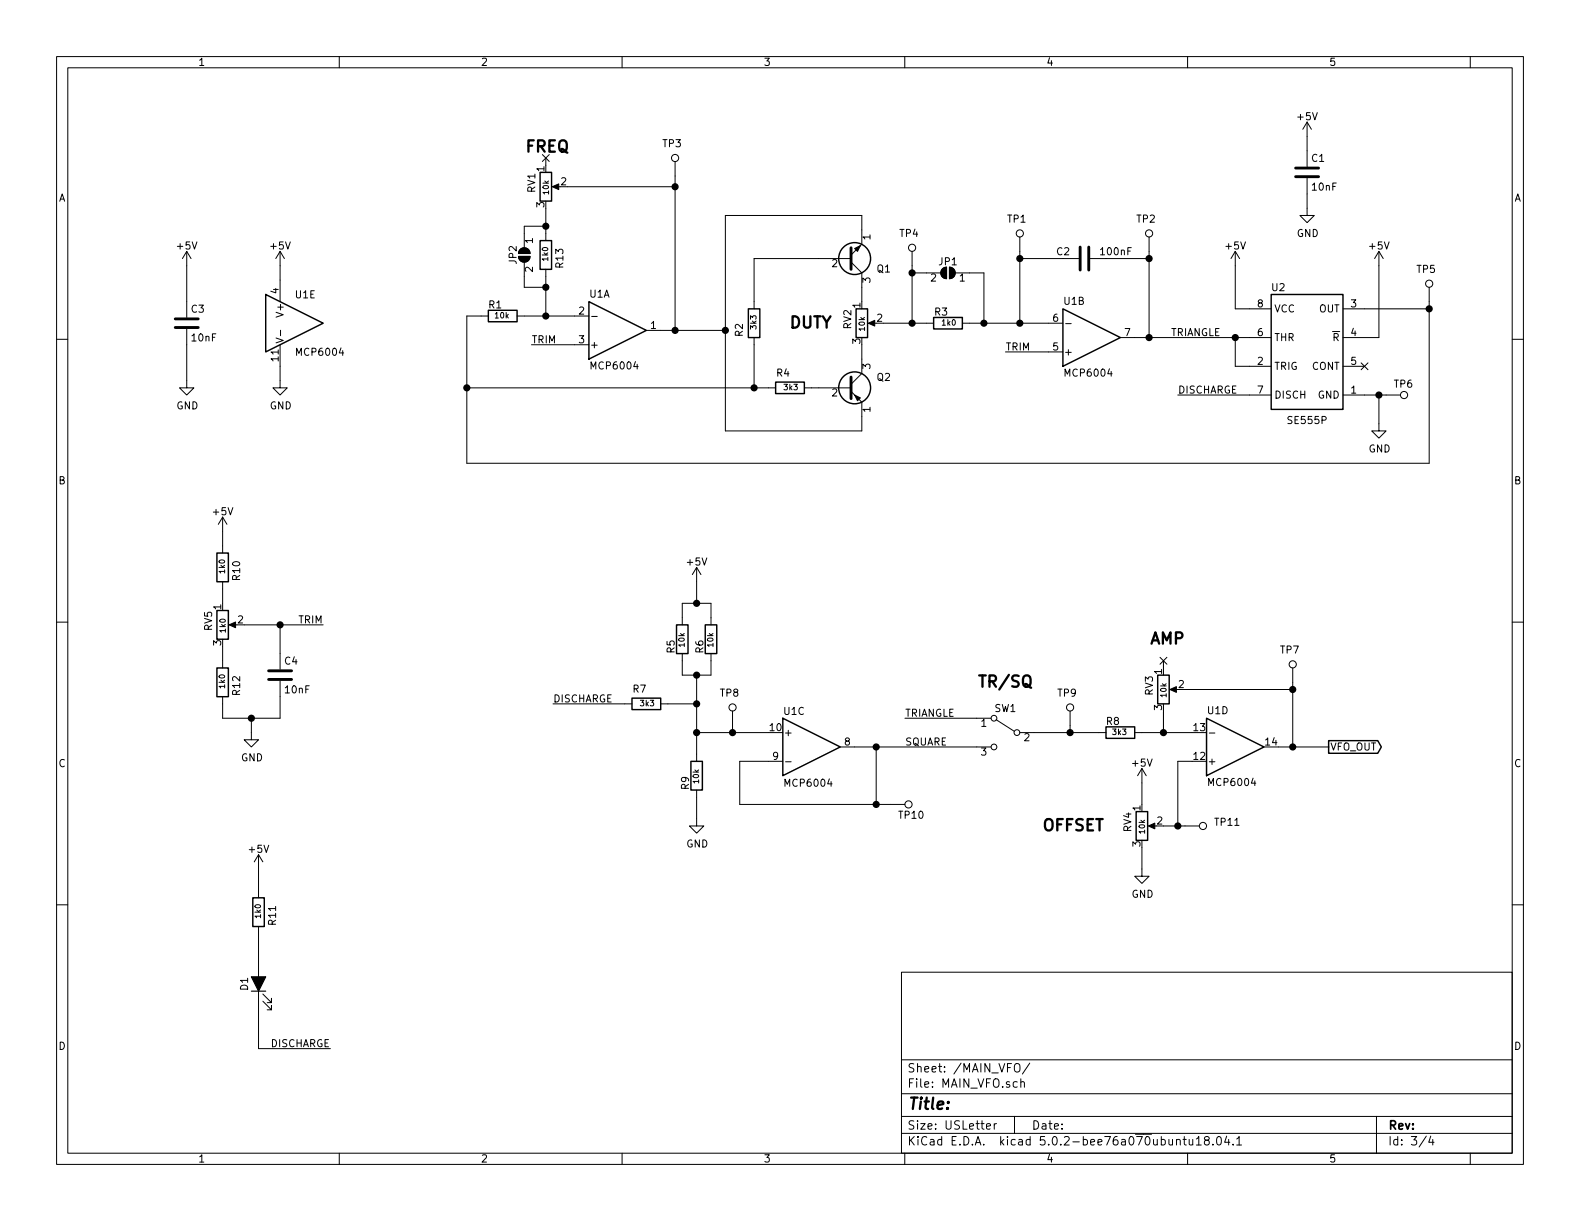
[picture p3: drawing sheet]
EESchema Schematic File Version 4
LIBS:synth-cache
EELAYER 26 0
EELAYER END
$Descr USLetter 11000 8500
encoding utf-8
Sheet 2 4
Title ""
Date ""
Rev ""
Comp ""
Comment1 ""
Comment2 ""
Comment3 ""
Comment4 ""
$EndDescr
Wire Wire Line
	8000 1800 7700 1800
$Comp
L Device:R R?
U 1 1
P 5250 2250
AR Path="/5E4A00FF/5E78F55B" Ref="R?"  Part="1" 
AR Path="/5E4A013A/5E78F55B" Ref="R2"  Part="1" 
AR Path="/5E826FFF/5E78F55B" Ref="R?"  Part="1" 
F 0 "R2" V 5350 2150 50  0000 L CNN
F 1 "3k3" V 5250 2200 39  0000 L CNN
F 2 "Resistor_THT:R_Axial_DIN0207_L6.3mm_D2.5mm_P10.16mm_Horizontal" V 5180 2250 50  0001 C CNN
F 3 "~" H 5250 2250 50  0001 C CNN
	1    5250 2250
	-1   0    0    -1  
$EndComp
$Comp
L Device:R R?
U 1 1
P 5500 2700
AR Path="/5E4A00FF/5E78F562" Ref="R?"  Part="1" 
AR Path="/5E4A013A/5E78F562" Ref="R4"  Part="1" 
AR Path="/5E826FFF/5E78F562" Ref="R?"  Part="1" 
F 0 "R4" V 5600 2600 50  0000 L CNN
F 1 "3k3" V 5500 2650 39  0000 L CNN
F 2 "Resistor_THT:R_Axial_DIN0207_L6.3mm_D2.5mm_P10.16mm_Horizontal" V 5430 2700 50  0001 C CNN
F 3 "~" H 5500 2700 50  0001 C CNN
	1    5500 2700
	0    1    -1   0   
$EndComp
Wire Wire Line
	6850 2250 7100 2250
Wire Wire Line
	6850 1900 6850 2250
Wire Wire Line
	6750 1900 6850 1900
Wire Wire Line
	6350 2250 6450 2250
Wire Wire Line
	6350 1900 6350 2250
Wire Wire Line
	6450 1900 6350 1900
Connection ~ 6350 2250
Wire Wire Line
	5100 5100 5350 5100
$Comp
L custom:PTH_1_mm TP?
U 1 1
P 5100 4900
AR Path="/5E4A00FF/5E78F57F" Ref="TP?"  Part="1" 
AR Path="/5E4A013A/5E78F57F" Ref="TP8"  Part="1" 
AR Path="/5E826FFF/5E78F57F" Ref="TP?"  Part="1" 
F 0 "TP8" V 5200 4850 50  0000 L BNN
F 1 "PTH_1_mm" V 5250 4700 50  0001 L BNN
F 2 "custom:TestPoint_THTPad_D2.0mm_Drill1.0mm" H 4900 4650 50  0001 L BNN
F 3 "" H 5100 5000 50  0001 L BNN
	1    5100 4900
	0    -1   -1   0   
$EndComp
Wire Wire Line
	5100 5050 5100 5100
$Comp
L custom:PTH_1_mm TP?
U 1 1
P 6350 5600
AR Path="/5E69BAF5/5E78F588" Ref="TP?"  Part="1" 
AR Path="/5E4A00E6/5E78F588" Ref="TP?"  Part="1" 
AR Path="/5E4A00FF/5E78F588" Ref="TP?"  Part="1" 
AR Path="/5E4A013A/5E78F588" Ref="TP10"  Part="1" 
AR Path="/5E826FFF/5E78F588" Ref="TP?"  Part="1" 
F 0 "TP10" H 6250 5650 50  0000 L BNN
F 1 "PTH_1_mm" H 6200 5500 50  0001 L BNN
F 2 "custom:TestPoint_THTPad_D2.0mm_Drill1.0mm" H 6150 5350 50  0001 L BNN
F 3 "" H 6350 5700 50  0001 L BNN
	1    6350 5600
	1    0    0    1   
$EndComp
Wire Wire Line
	5150 5300 5350 5300
Text Notes 6800 4800 0    79   ~ 16
TR/SQ
Wire Wire Line
	6100 5200 6800 5200
Wire Wire Line
	6100 5600 5150 5600
Wire Wire Line
	6100 5200 6100 5600
Connection ~ 6100 5200
Wire Wire Line
	5950 5200 6100 5200
Connection ~ 5100 5100
Wire Wire Line
	4850 5100 5100 5100
Text Notes 6300 5200 0    50   ~ 0
SQUARE
Wire Wire Line
	4850 5100 4850 5250
Connection ~ 4850 5100
Text Label 3850 4900 0    50   ~ 0
DISCHARGE
Wire Wire Line
	4350 4900 3850 4900
Text Label 8200 2750 0    50   ~ 0
DISCHARGE
Wire Wire Line
	8700 2750 8200 2750
Wire Wire Line
	4850 4900 4850 5100
Connection ~ 4850 4900
Wire Wire Line
	4850 4900 4650 4900
$Comp
L power:GND #PWR?
U 1 1
P 4850 5700
AR Path="/5E78F5D0" Ref="#PWR?"  Part="1" 
AR Path="/5E4A00E6/5E78F5D0" Ref="#PWR?"  Part="1" 
AR Path="/5E4A00FF/5E78F5D0" Ref="#PWR?"  Part="1" 
AR Path="/5E4A013A/5E78F5D0" Ref="#PWR014"  Part="1" 
AR Path="/5E826FFF/5E78F5D0" Ref="#PWR?"  Part="1" 
F 0 "#PWR014" H 4850 5450 50  0001 C CNN
F 1 "GND" H 4855 5527 50  0000 C CNN
F 2 "" H 4850 5700 50  0001 C CNN
F 3 "" H 4850 5700 50  0001 C CNN
	1    4850 5700
	1    0    0    -1  
$EndComp
Wire Wire Line
	4850 5550 4850 5700
Wire Wire Line
	4750 4300 4750 4200
$Comp
L Device:R R?
U 1 1
P 4500 4900
AR Path="/5E4A00FF/5E78F5D8" Ref="R?"  Part="1" 
AR Path="/5E4A013A/5E78F5D8" Ref="R7"  Part="1" 
AR Path="/5E826FFF/5E78F5D8" Ref="R?"  Part="1" 
F 0 "R7" V 4600 4800 50  0000 L CNN
F 1 "3k3" V 4500 4850 39  0000 L CNN
F 2 "Resistor_THT:R_Axial_DIN0207_L6.3mm_D2.5mm_P10.16mm_Horizontal" V 4430 4900 50  0001 C CNN
F 3 "~" H 4500 4900 50  0001 C CNN
	1    4500 4900
	0    1    -1   0   
$EndComp
$Comp
L Device:R R?
U 1 1
P 4850 5400
AR Path="/5E4A00FF/5E78F5DF" Ref="R?"  Part="1" 
AR Path="/5E4A013A/5E78F5DF" Ref="R9"  Part="1" 
AR Path="/5E826FFF/5E78F5DF" Ref="R?"  Part="1" 
F 0 "R9" V 4925 5400 50  0000 L CNN
F 1 "10k" V 4850 5350 39  0000 L CNN
F 2 "Resistor_THT:R_Axial_DIN0207_L6.3mm_D2.5mm_P10.16mm_Horizontal" V 4780 5400 50  0001 C CNN
F 3 "~" H 4850 5400 50  0001 C CNN
	1    4850 5400
	-1   0    0    1   
$EndComp
$Comp
L power:+5V #PWR?
U 1 1
P 4850 4050
AR Path="/5E4A00FF/5E78F5ED" Ref="#PWR?"  Part="1" 
AR Path="/5E4A013A/5E78F5ED" Ref="#PWR010"  Part="1" 
AR Path="/5E826FFF/5E78F5ED" Ref="#PWR?"  Part="1" 
F 0 "#PWR010" H 4850 3900 50  0001 C CNN
F 1 "+5V" H 4850 4190 50  0000 C CNN
F 2 "" H 4850 4050 50  0001 C CNN
F 3 "" H 4850 4050 50  0001 C CNN
	1    4850 4050
	1    0    0    -1  
$EndComp
$Comp
L custom:PTH_1_mm TP?
U 1 1
P 9000 4600
AR Path="/5E4A00FF/5E78F5F3" Ref="TP?"  Part="1" 
AR Path="/5E4A013A/5E78F5F3" Ref="TP7"  Part="1" 
AR Path="/5E826FFF/5E78F5F3" Ref="TP?"  Part="1" 
F 0 "TP7" V 9100 4550 50  0000 L BNN
F 1 "PTH_1_mm" V 9150 4400 50  0001 L BNN
F 2 "custom:TestPoint_THTPad_D2.0mm_Drill1.0mm" H 8800 4350 50  0001 L BNN
F 3 "" H 9000 4700 50  0001 L BNN
	1    9000 4600
	0    -1   -1   0   
$EndComp
$Comp
L custom:PTH_1_mm TP?
U 1 1
P 8400 5750
AR Path="/5E69BAF5/5E78F5FA" Ref="TP?"  Part="1" 
AR Path="/5E4A00E6/5E78F5FA" Ref="TP?"  Part="1" 
AR Path="/5E4A00FF/5E78F5FA" Ref="TP?"  Part="1" 
AR Path="/5E4A013A/5E78F5FA" Ref="TP11"  Part="1" 
AR Path="/5E826FFF/5E78F5FA" Ref="TP?"  Part="1" 
F 0 "TP11" H 8450 5750 50  0000 L BNN
F 1 "PTH_1_mm" H 8250 5650 50  0001 L BNN
F 2 "custom:TestPoint_THTPad_D2.0mm_Drill1.0mm" H 8200 5500 50  0001 L BNN
F 3 "" H 8400 5850 50  0001 L BNN
	1    8400 5750
	1    0    0    -1  
$EndComp
$Comp
L custom:PTH_1_mm TP?
U 1 1
P 4700 1075
AR Path="/5E4A00FF/5E78F601" Ref="TP?"  Part="1" 
AR Path="/5E4A013A/5E78F601" Ref="TP3"  Part="1" 
AR Path="/5E826FFF/5E78F601" Ref="TP?"  Part="1" 
F 0 "TP3" V 4800 1025 50  0000 L BNN
F 1 "PTH_1_mm" V 4850 875 50  0001 L BNN
F 2 "custom:TestPoint_THTPad_D2.0mm_Drill1.0mm" H 4500 825 50  0001 L BNN
F 3 "" H 4700 1175 50  0001 L BNN
	1    4700 1075
	0    -1   -1   0   
$EndComp
$Comp
L custom:PTH_1_mm TP?
U 1 1
P 6350 1700
AR Path="/5E4A00FF/5E78F608" Ref="TP?"  Part="1" 
AR Path="/5E4A013A/5E78F608" Ref="TP4"  Part="1" 
AR Path="/5E826FFF/5E78F608" Ref="TP?"  Part="1" 
F 0 "TP4" V 6450 1650 50  0000 L BNN
F 1 "PTH_1_mm" V 6500 1500 50  0001 L BNN
F 2 "custom:TestPoint_THTPad_D2.0mm_Drill1.0mm" H 6150 1450 50  0001 L BNN
F 3 "" H 6350 1800 50  0001 L BNN
	1    6350 1700
	0    -1   -1   0   
$EndComp
$Comp
L custom:PTH_1_mm TP?
U 1 1
P 7100 1600
AR Path="/5E4A00FF/5E78F60F" Ref="TP?"  Part="1" 
AR Path="/5E4A013A/5E78F60F" Ref="TP1"  Part="1" 
AR Path="/5E826FFF/5E78F60F" Ref="TP?"  Part="1" 
F 0 "TP1" V 7200 1550 50  0000 L BNN
F 1 "PTH_1_mm" V 7250 1400 50  0001 L BNN
F 2 "custom:TestPoint_THTPad_D2.0mm_Drill1.0mm" H 6900 1350 50  0001 L BNN
F 3 "" H 7100 1700 50  0001 L BNN
	1    7100 1600
	0    -1   -1   0   
$EndComp
Wire Wire Line
	3250 3225 3250 2700
Wire Wire Line
	9950 3225 3250 3225
Wire Wire Line
	3800 1925 3800 2000
Wire Wire Line
	4000 2200 3800 2200
Connection ~ 3800 2200
Wire Wire Line
	3800 2200 3650 2200
Wire Wire Line
	9100 1350 9100 1450
$Comp
L power:GND #PWR?
U 1 1
P 9100 1450
AR Path="/5E78F61E" Ref="#PWR?"  Part="1" 
AR Path="/5E4A00E6/5E78F61E" Ref="#PWR?"  Part="1" 
AR Path="/5E4A00FF/5E78F61E" Ref="#PWR?"  Part="1" 
AR Path="/5E4A013A/5E78F61E" Ref="#PWR02"  Part="1" 
AR Path="/5E826FFF/5E78F61E" Ref="#PWR?"  Part="1" 
F 0 "#PWR02" H 9100 1200 50  0001 C CNN
F 1 "GND" H 9105 1277 50  0000 C CNN
F 2 "" H 9100 1450 50  0001 C CNN
F 3 "" H 9100 1450 50  0001 C CNN
	1    9100 1450
	1    0    0    -1  
$EndComp
$Comp
L power:+5V #PWR?
U 1 1
P 9100 950
AR Path="/5E4A00FF/5E78F624" Ref="#PWR?"  Part="1" 
AR Path="/5E4A013A/5E78F624" Ref="#PWR01"  Part="1" 
AR Path="/5E826FFF/5E78F624" Ref="#PWR?"  Part="1" 
F 0 "#PWR01" H 9100 800 50  0001 C CNN
F 1 "+5V" H 9100 1090 50  0000 C CNN
F 2 "" H 9100 950 50  0001 C CNN
F 3 "" H 9100 950 50  0001 C CNN
	1    9100 950 
	1    0    0    -1  
$EndComp
Wire Wire Line
	9100 1050 9100 950 
Wire Wire Line
	1300 2400 1300 2650
$Comp
L power:GND #PWR?
U 1 1
P 1300 2650
AR Path="/5E78F634" Ref="#PWR?"  Part="1" 
AR Path="/5E4A00E6/5E78F634" Ref="#PWR?"  Part="1" 
AR Path="/5E4A00FF/5E78F634" Ref="#PWR?"  Part="1" 
AR Path="/5E4A013A/5E78F634" Ref="#PWR07"  Part="1" 
AR Path="/5E826FFF/5E78F634" Ref="#PWR?"  Part="1" 
F 0 "#PWR07" H 1300 2400 50  0001 C CNN
F 1 "GND" H 1305 2477 50  0000 C CNN
F 2 "" H 1300 2650 50  0001 C CNN
F 3 "" H 1300 2650 50  0001 C CNN
	1    1300 2650
	1    0    0    -1  
$EndComp
$Comp
L power:+5V #PWR?
U 1 1
P 1300 1850
AR Path="/5E4A00FF/5E9B1FC4" Ref="#PWR?"  Part="1" 
AR Path="/5E4A013A/5E9B1FC4" Ref="#PWR03"  Part="1" 
AR Path="/5E826FFF/5E9B1FC4" Ref="#PWR?"  Part="1" 
F 0 "#PWR03" H 1300 1700 50  0001 C CNN
F 1 "+5V" H 1300 1990 50  0000 C CNN
F 2 "" H 1300 1850 50  0001 C CNN
F 3 "" H 1300 1850 50  0001 C CNN
	1    1300 1850
	1    0    0    -1  
$EndComp
Wire Wire Line
	1300 2100 1300 1850
Wire Wire Line
	9650 2750 9600 2750
$Comp
L custom:PTH_1_mm TP?
U 1 1
P 9800 2750
AR Path="/5E69BAF5/5E78F64A" Ref="TP?"  Part="1" 
AR Path="/5E4A00E6/5E78F64A" Ref="TP?"  Part="1" 
AR Path="/5E4A00FF/5E78F64A" Ref="TP?"  Part="1" 
AR Path="/5E4A013A/5E78F64A" Ref="TP6"  Part="1" 
AR Path="/5E826FFF/5E78F64A" Ref="TP?"  Part="1" 
F 0 "TP6" H 9700 2800 50  0000 L BNN
F 1 "PTH_1_mm" H 9650 2650 50  0001 L BNN
F 2 "custom:TestPoint_THTPad_D2.0mm_Drill1.0mm" H 9600 2500 50  0001 L BNN
F 3 "" H 9800 2850 50  0001 L BNN
	1    9800 2750
	1    0    0    -1  
$EndComp
Connection ~ 6350 1900
Wire Wire Line
	6350 1850 6350 1900
Wire Wire Line
	8250 5750 8200 5750
Wire Wire Line
	9500 2150 9950 2150
$Comp
L custom:PTH_1_mm TP?
U 1 1
P 8000 1600
AR Path="/5E4A00FF/5E78F655" Ref="TP?"  Part="1" 
AR Path="/5E4A013A/5E78F655" Ref="TP2"  Part="1" 
AR Path="/5E826FFF/5E78F655" Ref="TP?"  Part="1" 
F 0 "TP2" V 8100 1550 50  0000 L BNN
F 1 "PTH_1_mm" V 8150 1400 50  0001 L BNN
F 2 "custom:TestPoint_THTPad_D2.0mm_Drill1.0mm" H 7800 1350 50  0001 L BNN
F 3 "" H 8000 1700 50  0001 L BNN
	1    8000 1600
	0    -1   -1   0   
$EndComp
Text GLabel 9250 5200 2    50   Output ~ 0
VFO_OUT
Wire Wire Line
	5250 2700 5350 2700
Wire Wire Line
	5650 2700 5700 2700
Text Notes 8000 4500 0    79   ~ 16
AMP
Wire Wire Line
	3250 2200 3350 2200
Connection ~ 5250 2700
Wire Wire Line
	3250 2700 5250 2700
$Comp
L Device:R R?
U 1 1
P 7800 5100
AR Path="/5E4A00FF/5E78F672" Ref="R?"  Part="1" 
AR Path="/5E4A013A/5E78F672" Ref="R8"  Part="1" 
AR Path="/5E826FFF/5E78F672" Ref="R?"  Part="1" 
F 0 "R8" V 7875 5100 50  0000 L CNN
F 1 "3k3" V 7800 5050 39  0000 L CNN
F 2 "Resistor_THT:R_Axial_DIN0207_L6.3mm_D2.5mm_P10.16mm_Horizontal" V 7730 5100 50  0001 C CNN
F 3 "~" H 7800 5100 50  0001 C CNN
	1    7800 5100
	0    -1   -1   0   
$EndComp
Wire Wire Line
	9000 5200 9250 5200
Wire Wire Line
	6300 5000 6800 5000
Text Label 6300 5000 0    50   ~ 0
TRIANGLE
$Comp
L Switch:SW_SPDT SW?
U 1 1
P 7000 5100
AR Path="/5E4A00FF/5E78F67C" Ref="SW?"  Part="1" 
AR Path="/5E4A013A/5E78F67C" Ref="SW1"  Part="1" 
AR Path="/5E826FFF/5E78F67C" Ref="SW?"  Part="1" 
F 0 "SW1" H 7000 5270 50  0000 C CNN
F 1 "SW_SPDT" H 7000 4900 50  0001 C CNN
F 2 "custom:OS102011MS2QN1" H 7000 5100 50  0001 C CNN
F 3 "" H 7000 5100 50  0001 C CNN
	1    7000 5100
	-1   0    0    -1  
$EndComp
Wire Wire Line
	9000 4750 9000 4800
Wire Wire Line
	9000 4800 9000 5200
Connection ~ 9000 4800
Wire Wire Line
	8250 4800 9000 4800
Connection ~ 9000 5200
Wire Wire Line
	8900 5200 9000 5200
NoConn ~ 8100 4600
Wire Wire Line
	8100 4650 8100 4600
Wire Wire Line
	8100 5100 7950 5100
Wire Wire Line
	8100 4950 8100 5100
$Comp
L Device:R_POT RV?
U 1 1
P 8100 4800
AR Path="/5E4A00FF/5E78F68D" Ref="RV?"  Part="1" 
AR Path="/5E4A013A/5E78F68D" Ref="RV3"  Part="1" 
AR Path="/5E826FFF/5E78F68D" Ref="RV?"  Part="1" 
F 0 "RV3" V 8000 4900 50  0000 R CNN
F 1 "10k" V 8100 4850 39  0000 R CNN
F 2 "Potentiometer_THT:Potentiometer_Bourns_PTV09A-1_Single_Vertical" H 8100 4800 50  0001 C CNN
F 3 "~" H 8100 4800 50  0001 C CNN
	1    8100 4800
	1    0    0    -1  
$EndComp
Connection ~ 8100 5100
Wire Wire Line
	8300 5100 8100 5100
Text Notes 7250 5800 0    79   ~ 16
OFFSET
Text Notes 5800 2300 2    79   ~ 16
DUTY
Text Notes 3650 1075 0    79   ~ 16
FREQ
Wire Wire Line
	8200 5300 8300 5300
Wire Wire Line
	8200 5750 8200 5300
Connection ~ 8200 5750
Wire Wire Line
	8100 5750 8200 5750
Wire Wire Line
	7950 5600 7950 5450
Wire Wire Line
	7950 6050 7950 5900
$Comp
L power:GND #PWR?
U 1 1
P 7950 6050
AR Path="/5E78F6A0" Ref="#PWR?"  Part="1" 
AR Path="/5E4A00E6/5E78F6A0" Ref="#PWR?"  Part="1" 
AR Path="/5E4A00FF/5E78F6A0" Ref="#PWR?"  Part="1" 
AR Path="/5E4A013A/5E78F6A0" Ref="#PWR015"  Part="1" 
AR Path="/5E826FFF/5E78F6A0" Ref="#PWR?"  Part="1" 
F 0 "#PWR015" H 7950 5800 50  0001 C CNN
F 1 "GND" H 7955 5877 50  0000 C CNN
F 2 "" H 7950 6050 50  0001 C CNN
F 3 "" H 7950 6050 50  0001 C CNN
	1    7950 6050
	1    0    0    -1  
$EndComp
$Comp
L power:+5V #PWR?
U 1 1
P 7950 5450
AR Path="/5E4A00FF/5E78F6A6" Ref="#PWR?"  Part="1" 
AR Path="/5E4A013A/5E78F6A6" Ref="#PWR013"  Part="1" 
AR Path="/5E826FFF/5E78F6A6" Ref="#PWR?"  Part="1" 
F 0 "#PWR013" H 7950 5300 50  0001 C CNN
F 1 "+5V" H 7950 5590 50  0000 C CNN
F 2 "" H 7950 5450 50  0001 C CNN
F 3 "" H 7950 5450 50  0001 C CNN
	1    7950 5450
	1    0    0    -1  
$EndComp
$Comp
L Device:R_POT RV?
U 1 1
P 7950 5750
AR Path="/5E4A00FF/5E78F6AC" Ref="RV?"  Part="1" 
AR Path="/5E4A013A/5E78F6AC" Ref="RV4"  Part="1" 
AR Path="/5E826FFF/5E78F6AC" Ref="RV?"  Part="1" 
F 0 "RV4" V 7850 5850 50  0000 R CNN
F 1 "10k" V 7950 5800 39  0000 R CNN
F 2 "Potentiometer_THT:Potentiometer_Bourns_PTV09A-1_Single_Vertical" H 7950 5750 50  0001 C CNN
F 3 "~" H 7950 5750 50  0001 C CNN
	1    7950 5750
	1    0    0    -1  
$EndComp
Wire Wire Line
	6000 2900 6000 3000
Wire Wire Line
	6000 1500 6000 1600
$Comp
L Device:R_POT RV?
U 1 1
P 6000 2250
AR Path="/5E4A00FF/5E78F6B8" Ref="RV?"  Part="1" 
AR Path="/5E4A013A/5E78F6B8" Ref="RV2"  Part="1" 
AR Path="/5E826FFF/5E78F6B8" Ref="RV?"  Part="1" 
F 0 "RV2" V 5900 2350 50  0000 R CNN
F 1 "10k" V 6000 2300 39  0000 R CNN
F 2 "Potentiometer_THT:Potentiometer_Bourns_PTV09A-1_Single_Vertical" H 6000 2250 50  0001 C CNN
F 3 "~" H 6000 2250 50  0001 C CNN
	1    6000 2250
	1    0    0    -1  
$EndComp
$Comp
L power:+5V #PWR?
U 1 1
P 9600 1850
AR Path="/5E4A00FF/5E78F6BF" Ref="#PWR?"  Part="1" 
AR Path="/5E4A013A/5E78F6BF" Ref="#PWR06"  Part="1" 
AR Path="/5E826FFF/5E78F6BF" Ref="#PWR?"  Part="1" 
F 0 "#PWR06" H 9600 1700 50  0001 C CNN
F 1 "+5V" H 9600 1990 50  0000 C CNN
F 2 "" H 9600 1850 50  0001 C CNN
F 3 "" H 9600 1850 50  0001 C CNN
	1    9600 1850
	1    0    0    -1  
$EndComp
$Comp
L power:+5V #PWR?
U 1 1
P 8600 1850
AR Path="/5E4A00FF/5E78F6C5" Ref="#PWR?"  Part="1" 
AR Path="/5E4A013A/5E78F6C5" Ref="#PWR05"  Part="1" 
AR Path="/5E826FFF/5E78F6C5" Ref="#PWR?"  Part="1" 
F 0 "#PWR05" H 8600 1700 50  0001 C CNN
F 1 "+5V" H 8600 1990 50  0000 C CNN
F 2 "" H 8600 1850 50  0001 C CNN
F 3 "" H 8600 1850 50  0001 C CNN
	1    8600 1850
	1    0    0    -1  
$EndComp
$Comp
L power:+5V #PWR?
U 1 1
P 1950 1850
AR Path="/5E4A00FF/5E78F6D9" Ref="#PWR?"  Part="1" 
AR Path="/5E4A013A/5E78F6D9" Ref="#PWR04"  Part="1" 
AR Path="/5E826FFF/5E78F6D9" Ref="#PWR?"  Part="1" 
F 0 "#PWR04" H 1950 1700 50  0001 C CNN
F 1 "+5V" H 1950 1990 50  0000 C CNN
F 2 "" H 1950 1850 50  0001 C CNN
F 3 "" H 1950 1850 50  0001 C CNN
	1    1950 1850
	1    0    0    -1  
$EndComp
$Comp
L custom:MCP6004 U?
U 5 1
P 2050 2250
AR Path="/5E4A00FF/5E78F6DF" Ref="U?"  Part="5" 
AR Path="/5E4A013A/5E78F6DF" Ref="U1"  Part="5" 
AR Path="/5E826FFF/5E78F6DF" Ref="U?"  Part="5" 
F 0 "U1" H 2050 2450 50  0000 L CNN
F 1 "MCP6004" H 2050 2050 50  0000 L CNN
F 2 "Package_DIP:DIP-14_W7.62mm_Socket" H 2050 1650 50  0001 C CNN
F 3 "~/home/dj/datasheets/MCP6004.pdf" H 2050 1800 50  0001 C CNN
	5    2050 2250
	1    0    0    -1  
$EndComp
$Comp
L custom:MCP6004 U?
U 4 1
P 8600 5200
AR Path="/5E4A00FF/5E78F6E6" Ref="U?"  Part="4" 
AR Path="/5E4A013A/5E78F6E6" Ref="U1"  Part="4" 
AR Path="/5E826FFF/5E78F6E6" Ref="U?"  Part="4" 
F 0 "U1" H 8400 4950 50  0000 L CNN
F 1 "MCP6004" H 8400 5450 50  0000 L CNN
F 2 "Package_DIP:DIP-14_W7.62mm_Socket" H 8600 4600 50  0001 C CNN
F 3 "~/home/dj/datasheets/MCP6004.pdf" H 8600 4750 50  0001 C CNN
	4    8600 5200
	1    0    0    1   
$EndComp
$Comp
L custom:MCP6004 U?
U 3 1
P 5650 5200
AR Path="/5E4A00FF/5E78F6ED" Ref="U?"  Part="3" 
AR Path="/5E4A013A/5E78F6ED" Ref="U1"  Part="3" 
AR Path="/5E826FFF/5E78F6ED" Ref="U?"  Part="3" 
F 0 "U1" H 5450 5450 50  0000 L CNN
F 1 "MCP6004" H 5450 4950 50  0000 L CNN
F 2 "Package_DIP:DIP-14_W7.62mm_Socket" H 5650 4600 50  0001 C CNN
F 3 "~/home/dj/datasheets/MCP6004.pdf" H 5650 4750 50  0001 C CNN
	3    5650 5200
	1    0    0    -1  
$EndComp
$Comp
L custom:MCP6004 U?
U 2 1
P 7600 2350
AR Path="/5E4A00FF/5E78F6F4" Ref="U?"  Part="2" 
AR Path="/5E4A013A/5E78F6F4" Ref="U1"  Part="2" 
AR Path="/5E826FFF/5E78F6F4" Ref="U?"  Part="2" 
F 0 "U1" H 7400 2100 50  0000 L CNN
F 1 "MCP6004" H 7400 2600 50  0000 L CNN
F 2 "Package_DIP:DIP-14_W7.62mm_Socket" H 7600 1750 50  0001 C CNN
F 3 "~/home/dj/datasheets/MCP6004.pdf" H 7600 1900 50  0001 C CNN
	2    7600 2350
	1    0    0    1   
$EndComp
$Comp
L custom:MCP6004 U?
U 1 1
P 4300 2300
AR Path="/5E4A00FF/5E78F6FB" Ref="U?"  Part="1" 
AR Path="/5E4A013A/5E78F6FB" Ref="U1"  Part="1" 
AR Path="/5E826FFF/5E78F6FB" Ref="U?"  Part="1" 
F 0 "U1" H 4100 2050 50  0000 L CNN
F 1 "MCP6004" H 4100 2550 50  0000 L CNN
F 2 "Package_DIP:DIP-14_W7.62mm_Socket" H 4300 1700 50  0001 C CNN
F 3 "~/home/dj/datasheets/MCP6004.pdf" H 4300 1850 50  0001 C CNN
	1    4300 2300
	1    0    0    1   
$EndComp
Wire Wire Line
	4700 1300 4700 2300
Connection ~ 4700 1300
Wire Wire Line
	3950 1300 4700 1300
Wire Wire Line
	8600 1850 8600 2150
Wire Wire Line
	9600 1850 9600 2350
NoConn ~ 3800 1100
Wire Wire Line
	3800 1150 3800 1100
$Comp
L Device:R_POT RV?
U 1 1
P 3800 1300
AR Path="/5E4A00FF/5E78F70A" Ref="RV?"  Part="1" 
AR Path="/5E4A013A/5E78F70A" Ref="RV1"  Part="1" 
AR Path="/5E826FFF/5E78F70A" Ref="RV?"  Part="1" 
F 0 "RV1" V 3700 1400 50  0000 R CNN
F 1 "10k" V 3800 1350 39  0000 R CNN
F 2 "Potentiometer_THT:Potentiometer_Bourns_PTV09A-1_Single_Vertical" H 3800 1300 50  0001 C CNN
F 3 "~" H 3800 1300 50  0001 C CNN
	1    3800 1300
	1    0    0    -1  
$EndComp
$Comp
L Device:R R?
U 1 1
P 3500 2200
AR Path="/5E4A00FF/5E78F711" Ref="R?"  Part="1" 
AR Path="/5E4A013A/5E78F711" Ref="R1"  Part="1" 
AR Path="/5E826FFF/5E78F711" Ref="R?"  Part="1" 
F 0 "R1" V 3575 2200 50  0000 L CNN
F 1 "10k" V 3500 2150 39  0000 L CNN
F 2 "Resistor_THT:R_Axial_DIN0207_L6.3mm_D2.5mm_P10.16mm_Horizontal" V 3430 2200 50  0001 C CNN
F 3 "~" H 3500 2200 50  0001 C CNN
	1    3500 2200
	0    -1   -1   0   
$EndComp
Wire Wire Line
	3700 2400 4000 2400
Wire Wire Line
	8000 2350 8600 2350
Connection ~ 6850 2250
Wire Wire Line
	6750 2250 6850 2250
Text Label 8500 2350 2    50   ~ 0
TRIANGLE
Wire Wire Line
	1950 1950 1950 1850
Wire Wire Line
	1950 2650 1950 2550
$Comp
L power:GND #PWR?
U 1 1
P 1950 2650
AR Path="/5E78F729" Ref="#PWR?"  Part="1" 
AR Path="/5E4A00E6/5E78F729" Ref="#PWR?"  Part="1" 
AR Path="/5E4A00FF/5E78F729" Ref="#PWR?"  Part="1" 
AR Path="/5E4A013A/5E78F729" Ref="#PWR08"  Part="1" 
AR Path="/5E826FFF/5E78F729" Ref="#PWR?"  Part="1" 
F 0 "#PWR08" H 1950 2400 50  0001 C CNN
F 1 "GND" H 1955 2477 50  0000 C CNN
F 2 "" H 1950 2650 50  0001 C CNN
F 3 "" H 1950 2650 50  0001 C CNN
	1    1950 2650
	1    0    0    -1  
$EndComp
Connection ~ 7100 2250
Wire Wire Line
	7100 2250 7300 2250
Wire Wire Line
	7100 1800 7100 2250
Connection ~ 7100 1800
Wire Wire Line
	7400 1800 7100 1800
Connection ~ 8000 1800
Wire Wire Line
	8000 2350 8000 1800
Connection ~ 8000 2350
Wire Wire Line
	7900 2350 8000 2350
NoConn ~ 9500 2550
Wire Wire Line
	9600 2950 9600 2750
Wire Wire Line
	9500 2350 9600 2350
Wire Wire Line
	8600 2550 8700 2550
Wire Wire Line
	8600 2350 8600 2550
Connection ~ 8600 2350
Wire Wire Line
	8700 2350 8600 2350
$Comp
L custom:SE555P U?
U 1 1
P 9100 2650
AR Path="/5E78F747" Ref="U?"  Part="1" 
AR Path="/5E4A00E6/5E78F747" Ref="U?"  Part="1" 
AR Path="/5E4A00FF/5E78F747" Ref="U?"  Part="1" 
AR Path="/5E4A013A/5E78F747" Ref="U2"  Part="1" 
AR Path="/5E826FFF/5E78F747" Ref="U?"  Part="1" 
F 0 "U2" H 8900 3300 50  0000 C CNN
F 1 "SE555P" H 9100 2375 50  0000 C CNN
F 2 "Package_DIP:DIP-8_W7.62mm_Socket" H 9100 2650 50  0001 C CNN
F 3 "http://www.ti.com/lit/ds/symlink/lm555.pdf" H 9100 2650 50  0001 C CNN
	1    9100 2650
	1    0    0    -1  
$EndComp
Connection ~ 9600 2750
Wire Wire Line
	9600 2750 9500 2750
Wire Wire Line
	8600 2150 8700 2150
$Comp
L power:GND #PWR?
U 1 1
P 9600 2950
AR Path="/5E78F751" Ref="#PWR?"  Part="1" 
AR Path="/5E4A00E6/5E78F751" Ref="#PWR?"  Part="1" 
AR Path="/5E4A00FF/5E78F751" Ref="#PWR?"  Part="1" 
AR Path="/5E4A013A/5E78F751" Ref="#PWR09"  Part="1" 
AR Path="/5E826FFF/5E78F751" Ref="#PWR?"  Part="1" 
F 0 "#PWR09" H 9600 2700 50  0001 C CNN
F 1 "GND" H 9605 2777 50  0000 C CNN
F 2 "" H 9600 2950 50  0001 C CNN
F 3 "" H 9600 2950 50  0001 C CNN
	1    9600 2950
	1    0    0    -1  
$EndComp
$Comp
L Device:C C2
U 1 1
P 7550 1800
AR Path="/5E4A013A/5E7998A2" Ref="C2"  Part="1" 
AR Path="/5E826FFF/5E7998A2" Ref="C?"  Part="1" 
F 0 "C2" V 7500 1600 50  0000 L CNN
F 1 "100nF" V 7500 1900 50  0000 L CNN
F 2 "Capacitor_THT:C_Disc_D3.0mm_W1.6mm_P2.50mm" H 7588 1650 50  0001 C CNN
F 3 "~" H 7550 1800 50  0001 C CNN
	1    7550 1800
	0    1    1    0   
$EndComp
Wire Wire Line
	8000 1750 8000 1800
Wire Wire Line
	7100 1750 7100 1800
$Comp
L custom:PTH_1_mm TP?
U 1 1
P 9950 1950
AR Path="/5E4A00FF/5E7E2C3C" Ref="TP?"  Part="1" 
AR Path="/5E4A013A/5E7E2C3C" Ref="TP5"  Part="1" 
AR Path="/5E826FFF/5E7E2C3C" Ref="TP?"  Part="1" 
F 0 "TP5" V 10050 1900 50  0000 L BNN
F 1 "PTH_1_mm" V 10100 1750 50  0001 L BNN
F 2 "custom:TestPoint_THTPad_D2.0mm_Drill1.0mm" H 9750 1700 50  0001 L BNN
F 3 "" H 9950 2050 50  0001 L BNN
	1    9950 1950
	0    -1   -1   0   
$EndComp
Wire Wire Line
	9950 2100 9950 2150
Wire Wire Line
	7200 5100 7450 5100
$Comp
L custom:PTH_1_mm TP?
U 1 1
P 7450 4900
AR Path="/5E4A00FF/5E7EF5C9" Ref="TP?"  Part="1" 
AR Path="/5E4A013A/5E7EF5C9" Ref="TP9"  Part="1" 
AR Path="/5E826FFF/5E7EF5C9" Ref="TP?"  Part="1" 
F 0 "TP9" V 7550 4850 50  0000 L BNN
F 1 "PTH_1_mm" V 7600 4700 50  0001 L BNN
F 2 "custom:TestPoint_THTPad_D2.0mm_Drill1.0mm" H 7250 4650 50  0001 L BNN
F 3 "" H 7450 5000 50  0001 L BNN
	1    7450 4900
	0    -1   -1   0   
$EndComp
Wire Wire Line
	7450 5050 7450 5100
Connection ~ 7450 5100
Wire Wire Line
	7450 5100 7650 5100
Connection ~ 9950 2150
$Comp
L Device:C C1
U 1 1
P 9100 1200
AR Path="/5E4A013A/5E80E759" Ref="C1"  Part="1" 
AR Path="/5E826FFF/5E80E759" Ref="C?"  Part="1" 
F 0 "C1" H 9125 1300 50  0000 L CNN
F 1 "10nF" H 9125 1100 50  0000 L CNN
F 2 "Capacitor_THT:C_Disc_D3.0mm_W1.6mm_P2.50mm" H 9138 1050 50  0001 C CNN
F 3 "~" H 9100 1200 50  0001 C CNN
	1    9100 1200
	1    0    0    -1  
$EndComp
$Comp
L Device:R R?
U 1 1
P 4750 4450
AR Path="/5E4A00FF/5E8455AC" Ref="R?"  Part="1" 
AR Path="/5E4A013A/5E8455AC" Ref="R5"  Part="1" 
AR Path="/5E826FFF/5E8455AC" Ref="R?"  Part="1" 
F 0 "R5" V 4825 4450 50  0000 L CNN
F 1 "10k" V 4750 4400 39  0000 L CNN
F 2 "Resistor_THT:R_Axial_DIN0207_L6.3mm_D2.5mm_P10.16mm_Horizontal" V 4680 4450 50  0001 C CNN
F 3 "~" H 4750 4450 50  0001 C CNN
	1    4750 4450
	-1   0    0    1   
$EndComp
$Comp
L Device:R R?
U 1 1
P 4950 4450
AR Path="/5E4A00FF/5E845624" Ref="R?"  Part="1" 
AR Path="/5E4A013A/5E845624" Ref="R6"  Part="1" 
AR Path="/5E826FFF/5E845624" Ref="R?"  Part="1" 
F 0 "R6" V 5025 4450 50  0000 L CNN
F 1 "10k" V 4950 4400 39  0000 L CNN
F 2 "Resistor_THT:R_Axial_DIN0207_L6.3mm_D2.5mm_P10.16mm_Horizontal" V 4880 4450 50  0001 C CNN
F 3 "~" H 4950 4450 50  0001 C CNN
	1    4950 4450
	-1   0    0    1   
$EndComp
Wire Wire Line
	4950 4300 4950 4200
Wire Wire Line
	4950 4200 4850 4200
Wire Wire Line
	4850 4200 4850 4050
Wire Wire Line
	4950 4600 4950 4700
Wire Wire Line
	4750 4700 4750 4600
Wire Wire Line
	4850 4700 4850 4900
Connection ~ 4850 4200
Wire Wire Line
	4850 4200 4750 4200
Wire Wire Line
	4950 4700 4850 4700
Wire Wire Line
	4850 4700 4750 4700
Connection ~ 4850 4700
$Comp
L Device:LED_ALT D1
U 1 1
P 1800 6850
F 0 "D1" H 1800 6950 50  0000 C CNN
F 1 "LED" H 1800 6750 50  0001 C CNN
F 2 "LED_THT:LED_D5.0mm" H 1800 6850 50  0001 C CNN
F 3 "~" H 1800 6850 50  0001 C CNN
	1    1800 6850
	0    -1   -1   0   
$EndComp
Wire Wire Line
	9950 2150 9950 3225
Text Label 2300 7300 2    50   ~ 0
DISCHARGE
$Comp
L power:+5V #PWR?
U 1 1
P 1800 6050
AR Path="/5E4A00FF/5E90B10A" Ref="#PWR?"  Part="1" 
AR Path="/5E4A013A/5E90B10A" Ref="#PWR011"  Part="1" 
AR Path="/5E826FFF/5E90B10A" Ref="#PWR?"  Part="1" 
F 0 "#PWR011" H 1800 5900 50  0001 C CNN
F 1 "+5V" H 1800 6190 50  0000 C CNN
F 2 "" H 1800 6050 50  0001 C CNN
F 3 "" H 1800 6050 50  0001 C CNN
	1    1800 6050
	1    0    0    -1  
$EndComp
Wire Wire Line
	1800 7000 1800 7300
Wire Wire Line
	2300 7300 1800 7300
$Comp
L Device:R R?
U 1 1
P 1800 6350
AR Path="/5E4A00FF/5E8E14D7" Ref="R?"  Part="1" 
AR Path="/5E4A013A/5E8E14D7" Ref="R11"  Part="1" 
AR Path="/5E826FFF/5E8E14D7" Ref="R?"  Part="1" 
F 0 "R11" V 1700 6250 50  0000 L CNN
F 1 "1k0" V 1800 6300 39  0000 L CNN
F 2 "Resistor_THT:R_Axial_DIN0207_L6.3mm_D2.5mm_P10.16mm_Horizontal" V 1730 6350 50  0001 C CNN
F 3 "~" H 1800 6350 50  0001 C CNN
	1    1800 6350
	-1   0    0    -1  
$EndComp
Wire Wire Line
	5250 1800 5700 1800
Wire Wire Line
	6000 3000 5050 3000
Wire Wire Line
	5050 1500 6000 1500
Wire Wire Line
	6150 2250 6350 2250
Text Label 3700 2400 0    50   ~ 0
TRIM
Wire Wire Line
	1800 6500 1800 6700
Wire Wire Line
	1800 6200 1800 6050
$Comp
L Device:R_POT RV?
U 1 1
P 1550 4350
AR Path="/5E4A00FF/5EB370FB" Ref="RV?"  Part="1" 
AR Path="/5E4A013A/5EB370FB" Ref="RV5"  Part="1" 
AR Path="/5E826FFF/5EB370FB" Ref="RV?"  Part="1" 
F 0 "RV5" V 1450 4450 50  0000 R CNN
F 1 "1k0" V 1550 4400 39  0000 R CNN
F 2 "custom:CT6EP102" H 1550 4350 50  0001 C CNN
F 3 "~" H 1550 4350 50  0001 C CNN
	1    1550 4350
	1    0    0    -1  
$EndComp
$Comp
L Device:R R?
U 1 1
P 1550 3950
AR Path="/5E4A00FF/5EB373D2" Ref="R?"  Part="1" 
AR Path="/5E4A013A/5EB373D2" Ref="R10"  Part="1" 
AR Path="/5E826FFF/5EB373D2" Ref="R?"  Part="1" 
F 0 "R10" V 1450 3850 50  0000 L CNN
F 1 "1k0" V 1550 3900 39  0000 L CNN
F 2 "Resistor_THT:R_Axial_DIN0207_L6.3mm_D2.5mm_P10.16mm_Horizontal" V 1480 3950 50  0001 C CNN
F 3 "~" H 1550 3950 50  0001 C CNN
	1    1550 3950
	-1   0    0    -1  
$EndComp
$Comp
L Device:R R?
U 1 1
P 1550 4750
AR Path="/5E4A00FF/5EB390AA" Ref="R?"  Part="1" 
AR Path="/5E4A013A/5EB390AA" Ref="R12"  Part="1" 
AR Path="/5E826FFF/5EB390AA" Ref="R?"  Part="1" 
F 0 "R12" V 1450 4650 50  0000 L CNN
F 1 "1k0" V 1550 4700 39  0000 L CNN
F 2 "Resistor_THT:R_Axial_DIN0207_L6.3mm_D2.5mm_P10.16mm_Horizontal" V 1480 4750 50  0001 C CNN
F 3 "~" H 1550 4750 50  0001 C CNN
	1    1550 4750
	-1   0    0    -1  
$EndComp
Wire Wire Line
	1550 4600 1550 4500
Wire Wire Line
	1550 4200 1550 4100
$Comp
L power:+5V #PWR?
U 1 1
P 1550 3700
AR Path="/5E4A00FF/5EB43153" Ref="#PWR?"  Part="1" 
AR Path="/5E4A013A/5EB43153" Ref="#PWR012"  Part="1" 
AR Path="/5E826FFF/5EB43153" Ref="#PWR?"  Part="1" 
F 0 "#PWR012" H 1550 3550 50  0001 C CNN
F 1 "+5V" H 1550 3840 50  0000 C CNN
F 2 "" H 1550 3700 50  0001 C CNN
F 3 "" H 1550 3700 50  0001 C CNN
	1    1550 3700
	1    0    0    -1  
$EndComp
$Comp
L power:GND #PWR?
U 1 1
P 1750 5100
AR Path="/5EB4443C" Ref="#PWR?"  Part="1" 
AR Path="/5E4A00E6/5EB4443C" Ref="#PWR?"  Part="1" 
AR Path="/5E4A00FF/5EB4443C" Ref="#PWR?"  Part="1" 
AR Path="/5E4A013A/5EB4443C" Ref="#PWR016"  Part="1" 
AR Path="/5E826FFF/5EB4443C" Ref="#PWR?"  Part="1" 
F 0 "#PWR016" H 1750 4850 50  0001 C CNN
F 1 "GND" H 1755 4927 50  0000 C CNN
F 2 "" H 1750 5100 50  0001 C CNN
F 3 "" H 1750 5100 50  0001 C CNN
	1    1750 5100
	1    0    0    -1  
$EndComp
Wire Wire Line
	1550 4900 1550 5000
Wire Wire Line
	1550 3700 1550 3800
Wire Wire Line
	1700 4350 1950 4350
Text Label 2250 4350 2    50   ~ 0
TRIM
Wire Wire Line
	1550 5000 1750 5000
Wire Wire Line
	1950 5000 1950 4850
Wire Wire Line
	1750 5100 1750 5000
Connection ~ 1750 5000
Wire Wire Line
	1750 5000 1950 5000
Wire Wire Line
	1950 4550 1950 4350
Connection ~ 1950 4350
Wire Wire Line
	1950 4350 2250 4350
$Comp
L Device:C C4
U 1 1
P 1950 4700
AR Path="/5E4A013A/5EC07744" Ref="C4"  Part="1" 
AR Path="/5E826FFF/5EC07744" Ref="C?"  Part="1" 
F 0 "C4" H 1975 4800 50  0000 L CNN
F 1 "10nF" H 1975 4600 50  0000 L CNN
F 2 "Capacitor_THT:C_Disc_D3.0mm_W1.6mm_P2.50mm" H 1988 4550 50  0001 C CNN
F 3 "~" H 1950 4700 50  0001 C CNN
	1    1950 4700
	1    0    0    -1  
$EndComp
$Comp
L Device:C C3
U 1 1
P 1300 2250
AR Path="/5E4A013A/5EC07BEE" Ref="C3"  Part="1" 
AR Path="/5E826FFF/5EC07BEE" Ref="C?"  Part="1" 
F 0 "C3" H 1325 2350 50  0000 L CNN
F 1 "10nF" H 1325 2150 50  0000 L CNN
F 2 "Capacitor_THT:C_Disc_D3.0mm_W1.6mm_P2.50mm" H 1338 2100 50  0001 C CNN
F 3 "~" H 1300 2250 50  0001 C CNN
	1    1300 2250
	1    0    0    -1  
$EndComp
Wire Wire Line
	6200 5600 6100 5600
Wire Wire Line
	5150 5300 5150 5600
Connection ~ 6100 5600
$Comp
L Device:R R?
U 1 1
P 3800 1775
AR Path="/5E4A00FF/5F17FC5A" Ref="R?"  Part="1" 
AR Path="/5E4A013A/5F17FC5A" Ref="R13"  Part="1" 
AR Path="/5E826FFF/5F17FC5A" Ref="R?"  Part="1" 
F 0 "R13" V 3700 1675 50  0000 L CNN
F 1 "1k0" V 3800 1725 39  0000 L CNN
F 2 "Resistor_THT:R_Axial_DIN0207_L6.3mm_D2.5mm_P10.16mm_Horizontal" V 3730 1775 50  0001 C CNN
F 3 "~" H 3800 1775 50  0001 C CNN
	1    3800 1775
	-1   0    0    -1  
$EndComp
Wire Wire Line
	4600 2300 4700 2300
Connection ~ 4700 2300
Wire Wire Line
	4700 2300 5050 2300
Wire Wire Line
	3800 1625 3800 1575
Wire Wire Line
	4700 1225 4700 1300
$Comp
L Jumper:SolderJumper_2_Open JP2
U 1 1
P 3650 1775
F 0 "JP2" H 3650 1855 50  0000 C CNN
F 1 "SolderJumper_Open" H 3650 1675 50  0001 C CNN
F 2 "Jumper:SolderJumper-2_P1.3mm_Open_RoundedPad1.0x1.5mm" H 3650 1775 50  0001 C CNN
F 3 "~" H 3650 1775 50  0001 C CNN
	1    3650 1775
	0    -1   1    0   
$EndComp
Wire Wire Line
	3650 1925 3650 2000
Wire Wire Line
	3650 2000 3800 2000
Connection ~ 3800 2000
Wire Wire Line
	3800 2000 3800 2200
Wire Wire Line
	3650 1625 3650 1575
Wire Wire Line
	3650 1575 3800 1575
Connection ~ 3800 1575
Wire Wire Line
	3800 1575 3800 1450
Wire Wire Line
	5050 2300 5050 3000
Wire Wire Line
	5250 2400 5250 2700
Wire Wire Line
	5050 1500 5050 2300
Wire Wire Line
	5250 1800 5250 2100
$Comp
L Jumper:SolderJumper_2_Open JP1
U 1 1
P 6600 1900
F 0 "JP1" H 6600 1980 50  0000 C CNN
F 1 "SolderJumper_Open" H 6600 1800 50  0001 C CNN
F 2 "Jumper:SolderJumper-2_P1.3mm_Open_RoundedPad1.0x1.5mm" H 6600 1900 50  0001 C CNN
F 3 "~" H 6600 1900 50  0001 C CNN
	1    6600 1900
	-1   0    0    -1  
$EndComp
Connection ~ 3250 2700
Wire Wire Line
	3250 2200 3250 2700
Connection ~ 5050 2300
Wire Wire Line
	6000 2000 6000 2100
Wire Wire Line
	6000 2400 6000 2500
$Comp
L Device:R R?
U 1 1
P 6600 2250
AR Path="/5E4A00FF/5F1B7F83" Ref="R?"  Part="1" 
AR Path="/5E4A013A/5F1B7F83" Ref="R3"  Part="1" 
AR Path="/5E826FFF/5F1B7F83" Ref="R?"  Part="1" 
F 0 "R3" V 6675 2150 50  0000 L CNN
F 1 "1k0" V 6600 2200 39  0000 L CNN
F 2 "Resistor_THT:R_Axial_DIN0207_L6.3mm_D2.5mm_P10.16mm_Horizontal" V 6530 2250 50  0001 C CNN
F 3 "~" H 6600 2250 50  0001 C CNN
	1    6600 2250
	0    1    -1   0   
$EndComp
$Comp
L Transistor_BJT:2N3904 Q1
U 1 1
P 5900 1800
F 0 "Q1" H 6100 1875 50  0000 L CNN
F 1 "2N3904" H 6100 1800 50  0001 L CNN
F 2 "Package_TO_SOT_THT:TO-92_Inline" H 6100 1725 50  0001 L CIN
F 3 "https://www.fairchildsemi.com/datasheets/2N/2N3904.pdf" H 5900 1800 50  0001 L CNN
	1    5900 1800
	1    0    0    1   
$EndComp
$Comp
L Transistor_BJT:2N3906 Q2
U 1 1
P 5900 2700
F 0 "Q2" H 6100 2775 50  0000 L CNN
F 1 "2N3906" H 6100 2700 50  0001 L CNN
F 2 "Package_TO_SOT_THT:TO-92_Inline" H 6100 2625 50  0001 L CIN
F 3 "https://www.fairchildsemi.com/datasheets/2N/2N3906.pdf" H 5900 2700 50  0001 L CNN
	1    5900 2700
	1    0    0    -1  
$EndComp
Wire Wire Line
	7000 2450 7300 2450
Text Label 7000 2450 0    50   ~ 0
TRIM
$EndSCHEMATC
